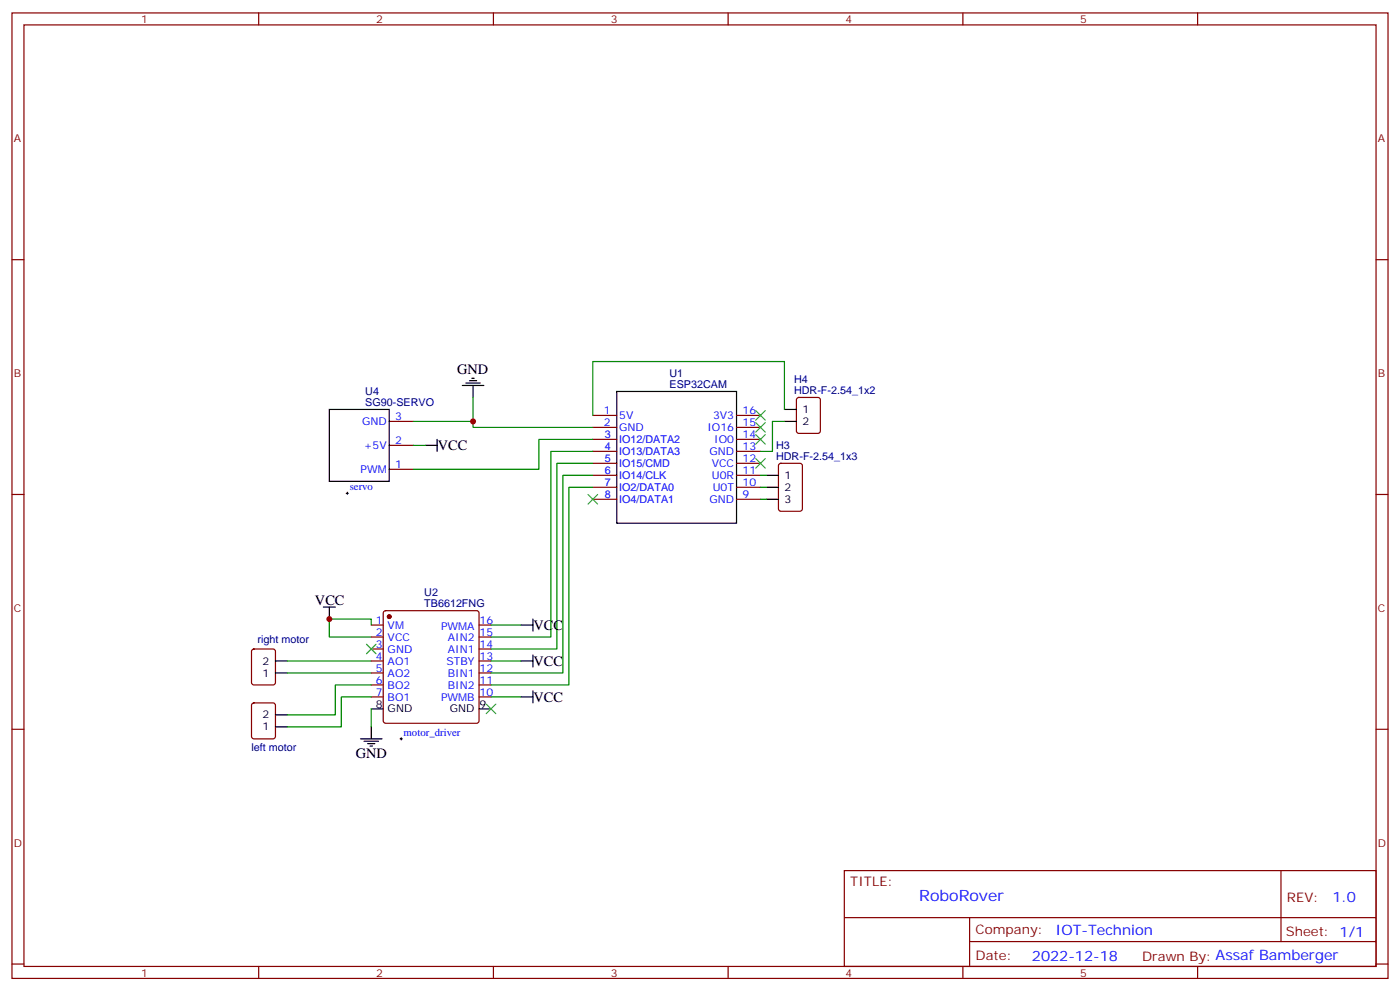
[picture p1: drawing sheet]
<svg xmlns="http://www.w3.org/2000/svg" width="412mm" height="292mm" viewBox="0 0 412 292" stroke-linecap="round" stroke-linejoin="round" font-family="sans-serif">
<g fill="none" stroke="#870000" stroke-width=".35">
<path d="M3.5 3.8h405.4v284.3h-405.4zM7.1 7.3h398.2v277.3h-398.2zM76.2 3.8v3.5M145.3 3.8v3.5M214.5 3.8v3.5M283.6 3.8v3.5M352.8 3.8v3.5M3.5 76.5h3.6M405.3 76.5h3.6M234.8 117.3l.5-.2h5.6l.7 .4 .1 9.4-.5 .7h-5.9l-.6-.4-.1-9.4zM114.7 138.2h7M114.7 131.2h7"/>
<path d="M114.7 124.1h7M174.6 122.3h7.1M174.6 125.9h7.1M174.6 129.4h7.1M174.6 132.9h7.1M174.6 136.5h7.1M174.6 140h7.1M217 122.3h7M217 125.9h7M217 129.4h7M217 132.9h7M217 136.5h7"/>
<path d="M217 140h7M229.5 136.7l.5-.2h5.7l.6 .4 .1 13-.5 .6-5.9 .1-.6-.5-.1-12.9zM3.5 145.6h3.6M174.6 143.5h7.1M174.6 147h7.1M217 143.5h7M217 147h7M405.3 145.6h3.6M74.3 191.3l.5-.2h5.6l.7 .5v9.4l-.4 .7h-5.9l-.7-.4v-9.5zM109.4 184.1h3.5M109.4 187.6h3.5M109.4 191.1h3.5"/>
<path d="M109.4 194.7h3.5M109.4 198.2h3.5M113.1 180.1l.5-.3h26.8l.5 .3 .2 .5v31.7l-.2 .5-.5 .2h-26.8l-.5-.2-.2-.5v-31.7zM141.1 184.1h3.5M141.1 187.6h3.5M141.1 191.1h3.5M141.1 194.7h3.5M141.1 198.2h3.5M3.5 214.8h3.6M74.3 207.2l.5-.2h5.6l.7 .4v9.5l-.4 .6-5.9 .1-.7-.5v-9.4zM109.4 201.7h3.5M109.4 205.2h3.5"/>
<path d="M141.1 201.7h3.5M141.1 205.2h3.5M405.3 214.8h3.6M248.7 256.4h156.6v28.2h-156.6zM377.3 256.4v20.9M248.7 270.2h156.5M285.6 277.3h119.6M285.6 270.2v14.2M3.5 283.9h3.6M76.2 284.6v3.5M145.3 284.6v3.5M214.5 284.6v3.5"/>
<path d="M283.6 284.6v3.5M352.8 284.6v3.5M405.3 283.9h3.6"/>
</g>
<g fill="none" stroke="#000" stroke-width=".35">
<path d="M136.2 113.5h6.3M137.2 112.8h4.3M138.3 112.1h2.1M139 111.4h.7M139.3 113.5v3.6M181.7 115.3h35.3v38.8h-35.3zM97 120.6h17.7v21.1h-17.7zM125.2 131.2h3.6M128.8 129.4v3.5M225.8 140h3.5M231.1 120.6h3.5M231.1 124.1h3.5"/>
<path d="M225.8 147h3.5M225.8 143.5h3.5M95.2 178.8h3.6M97 178.8v3.5M81.1 198.2h3.6M81.1 194.7h3.6M153.5 194.7h3.5M153.5 184.1h3.5M157 182.3v3.5M157 192.9v3.5M81.1 214.1h3.6M81.1 210.5h3.6"/>
<path d="M106.2 217.6h6.3M107.2 218.3h4.3M108.3 219h2.1M109 219.7h.7M109.4 208.8h3.5M109.4 214.1v3.5M141.1 208.8h3.5M153.5 205.2h3.5M157 203.5v3.5"/>
</g>
<circle cx="114.7" cy="181.6" r=".53" fill="#870000" stroke="#870000" stroke-width=".35"/>
<g fill="none" stroke="#008700" stroke-width=".35">
<path d="M139.3 117.1v7h-17.6M121.7 131.2h3.5M139.3 124.1v1.8h35.3M174.6 140h-8.8v58.2h-21.2M174.6 136.5h-10.6v54.6h-19.4M174.6 132.9h-12.3v54.7h-17.7M174.6 129.4h-15.9v8.8h-37M224 140h1.8M231.1 124.1h-3.6v8.8h-3.5M231.1 120.6v-14.1h-56.5v15.8M174.6 143.5h-7v58.2h-23M224 143.5h1.8"/>
<path d="M224 147h1.8M84.7 194.7h24.7M84.7 198.2h24.7M109.4 184.1v-1.8h-12.4v5.3h12.4M144.6 194.7h8.9M144.6 184.1h8.9M109.4 201.7h-10.6v8.8h-14.1M109.4 205.2h-8.9v8.9h-15.8M109.4 208.8v5.3M144.6 205.2h8.9"/>
</g>
<path d="M102 145.3h.7M102.3 144.9v.7M117.8 217.6h.7M118.2 217.2v.7" fill="none" stroke="#000" stroke-width=".29"/>
<g fill="none" stroke="#3c3" stroke-width=".35">
<path d="M222.6 120.9l2.8 2.9M222.6 124.5l2.8 2.8M222.6 128l2.8 2.8M222.6 135l2.8 2.9M225.4 120.9l-2.8 2.9M225.4 124.5l-2.8 2.8M225.4 128l-2.8 2.8M225.4 135l-2.8 2.9M173.2 145.6l2.8 2.8M176 145.6l-2.8 2.8M107.9 189.7l2.9 2.8M110.8 189.7l-2.9 2.8"/>
<path d="M143.2 207.4l2.8 2.8M146 207.4l-2.8 2.8"/>
</g>
<g fill="#c00">
<circle cx="139.3" cy="124.1" r=".88"/>
<circle cx="97" cy="182.3" r=".88"/>
</g>
<text font-size="4.6" fill="#00f" x="270.8" y="265.4">RoboRover</text>
<g font-size="4.2">
<text x="134.7" y="110.1">GND</text>
<text x="128.9" y="132.4">VCC</text>
<text x="92.8" y="178.1">VCC</text>
<text x="157.2" y="185.5">VCC</text>
<text x="157.2" y="196.1">VCC</text>
<text x="157.2" y="206.6">VCC</text>
<text x="104.8" y="223.2">GND</text>
</g>
<g font-size="4.2" fill="#00f">
<text x="392.5" y="265.7">1.0</text>
<text x="310.9" y="275.2">IOT-Technion</text>
<text x="304" y="283">2022-12-18</text>
</g>
<g font-size="3.9" fill="#800">
<text x="250.5" y="261">TITLE:</text>
<text x="379.1" y="265.7">REV:</text>
<text x="287.4" y="275.2">Company:</text>
<text x="378.7" y="275.8">Sheet: 1/1</text>
<text x="287.4" y="282.9">Date:</text>
<text x="336.4" y="282.9">Drawn By: Assaf Bamberger</text>
</g>
<g font-size="3.2" fill="#800">
<text x="41.6" y="6.8">1</text>
<text x="110.8" y="6.8">2</text>
<text x="179.9" y="6.8">3</text>
<text x="249.1" y="6.8">4</text>
<text x="318.2" y="6.8">5</text>
<text x="4.1" y="41.9">A</text>
<text x="405.9" y="41.9">A</text>
<text x="4.1" y="111.1">B</text>
<text x="405.9" y="111.1">B</text>
<text x="4.1" y="180.2">C</text>
<text x="405.9" y="180.2">C</text>
<text x="4.1" y="249.3">D</text>
<text x="405.9" y="249.3">D</text>
<text x="41.6" y="287.6">1</text>
<text x="110.8" y="287.6">2</text>
<text x="179.9" y="287.6">3</text>
<text x="249.1" y="287.6">4</text>
<text x="318.2" y="287.6">5</text>
</g>
<g font-size="3.2" fill="#000080">
<text x="197.2" y="111.1">U1</text>
<text x="233.9" y="112.8">H4</text>
<text x="107.6" y="119.5">SG90-SERVO</text>
<text x="107.6" y="116.3">U4</text>
<text x="197.2" y="114.2">ESP32CAM</text>
<text x="233.9" y="116">HDR-F-2.54_1x2</text>
<text x="228.6" y="135.4">HDR-F-2.54_1x3</text>
<text x="228.6" y="132.2">H3</text>
<text x="125" y="178.8">TB6612FNG</text>
<text x="125" y="175.6">U2</text>
<text x="75.8" y="189.4">right motor</text>
<text x="74.1" y="221.1">left motor</text>
</g>
<g font-size="3.2" fill="#00f">
<text x="106.7" y="125.2">GND</text>
<text x="116.4" y="123.8">3</text>
<text x="177.9" y="122">1</text>
<text x="177.9" y="125.5">2</text>
<text x="182.4" y="123.4">5V</text>
<text x="210.1" y="123.4">3V3</text>
<text x="218.7" y="122">16</text>
<text x="218.7" y="125.5">15</text>
<text x="116.4" y="130.8">2</text>
<text x="178.2" y="129">3</text>
<text x="182.4" y="126.9">GND</text>
<text x="182.4" y="130.5">IO12/DATA2</text>
<text x="208.4" y="126.9">IO16</text>
<text x="210.4" y="130.5">IO0</text>
<text x="218.7" y="129">14</text>
<text x="107.2" y="132.2">+5V</text>
<text x="116.4" y="137.9">1</text>
<text x="178.2" y="132.6">4</text>
<text x="178.2" y="136.1">5</text>
<text x="182.4" y="134">IO13/DATA3</text>
<text x="182.4" y="137.5">IO15/CMD</text>
<text x="209" y="134">GND</text>
<text x="209.7" y="137.5">VCC</text>
<text x="218.7" y="132.6">13</text>
<text x="218.7" y="136.1">12</text>
<text x="106.2" y="139.3">PWM</text>
<text x="178.2" y="139.6">6</text>
<text x="178.2" y="143.2">7</text>
<text x="182.4" y="141">IO14/CLK</text>
<text x="209.7" y="141">U0R</text>
<text x="218.7" y="139.6">11</text>
<text x="218.7" y="143.2">10</text>
<text x="103" y="144.4">servo</text>
<text x="178.2" y="146.7">8</text>
<text x="182.4" y="144.6">IO2/DATA0</text>
<text x="182.4" y="148.1">IO4/DATA1</text>
<text x="209" y="148.1">GND</text>
<text x="210" y="144.6">U0T</text>
<text x="218.7" y="146.7">9</text>
<text x="110.7" y="183.7">1</text>
<text x="114.2" y="185.1">VM</text>
<text x="129.9" y="185.5">PWMA</text>
<text x="141.3" y="183.7">16</text>
<text x="110.7" y="187.3">2</text>
<text x="110.7" y="190.8">3</text>
<text x="114.2" y="188.7">VCC</text>
<text x="131.9" y="188.7">AIN2</text>
<text x="141.3" y="190.8">14</text>
<text x="141.3" y="187.3">15</text>
<text x="110.7" y="194.3">4</text>
<text x="110.7" y="197.8">5</text>
<text x="114.2" y="192.2">GND</text>
<text x="114.2" y="195.7">AO1</text>
<text x="131.6" y="195.7">STBY</text>
<text x="131.9" y="192.2">AIN1</text>
<text x="141.3" y="197.8">12</text>
<text x="141.3" y="194.3">13</text>
<text x="110.7" y="201.4">6</text>
<text x="114.2" y="199.2">AO2</text>
<text x="114.2" y="202.8">BO2</text>
<text x="131.9" y="202.8">BIN2</text>
<text x="131.9" y="199.2">BIN1</text>
<text x="141.3" y="201.4">11</text>
<text x="110.7" y="204.9">7</text>
<text x="114.2" y="206.3">BO1</text>
<text x="129.9" y="206.3">PWMB</text>
<text x="141.3" y="204.9">10</text>
<text x="118.9" y="216.7">motor_driver</text>
</g>
<g font-size="3.2">
<text x="236.4" y="121.6">1</text>
<text x="236.4" y="125.2">2</text>
<text x="231.1" y="141">1</text>
<text x="231.1" y="148.1">3</text>
<text x="231.1" y="144.6">2</text>
<text x="77.4" y="195.7">2</text>
<text x="77.4" y="199.2">1</text>
<text x="110.7" y="208.4">8</text>
<text x="114.2" y="209.8">GND</text>
<text x="132.5" y="209.8">GND</text>
<text x="141.3" y="208.4">9</text>
<text x="77.4" y="215.1">1</text>
<text x="77.4" y="211.6">2</text>
</g>
</svg>
